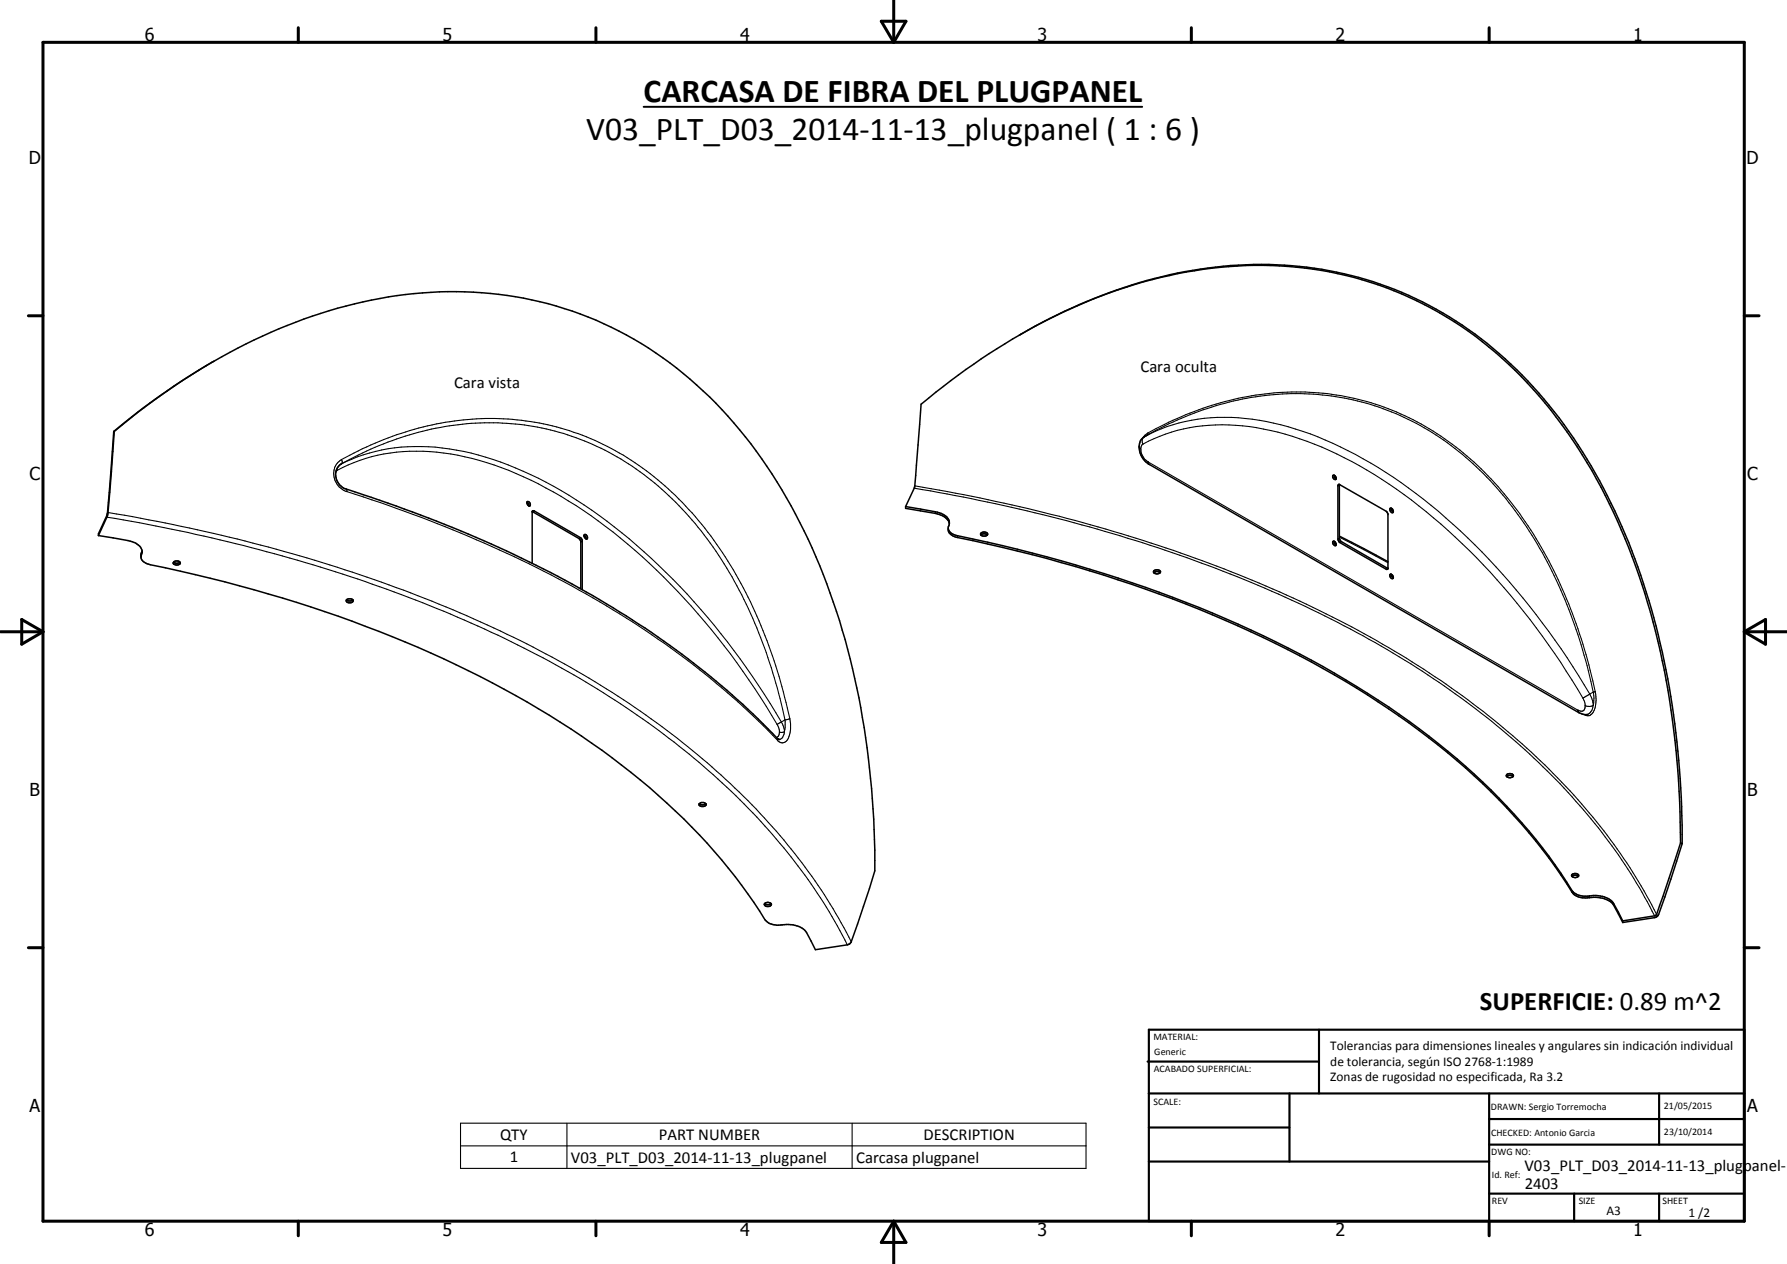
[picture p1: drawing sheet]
<svg xmlns="http://www.w3.org/2000/svg" width="420mm" height="297mm" viewBox="0 0 420 297" stroke-linecap="round" stroke-linejoin="round" font-family="sans-serif">
<g fill="none" stroke="#000" stroke-width=".35">
<path d="M246.8 74.8l-7.2 4M248.6 74a109.6 109.6 0 0 1 49.8-11.9 84.6 84.6 0 0 1 60.8 27.4 123.2 123.2 0 0 1 25.9 43.7 190.2 190.2 0 0 1 10.4 65M44.7 88.3a166.6 166.6 0 0 0-17.8 13.1M46.6 87.1a118.7 118.7 0 0 1 52.7-18.3 85 85 0 0 1 70.4 27.5 124.6 124.6 0 0 1 27 47.4 191.3 191.3 0 0 1 9 60.9l-4.1 12.6-1.5 4.2-.3 .4-.6 .2-7.5 1.2-2.1-4a5.1 5.1 0 0 0-4.7-1.9h-1M50.2 84.9a169.2 169.2 0 0 0-23.5 16.5M26.7 101.4h.2M26.7 101.4l-1.5 19.5-2.1 4.5v.5M26.9 101.4l-1.6 19.6-2.2 4.9M80.3 109a3.3 3.3 0 0 0-1.3 3.3 3.3 3.3 0 0 0 2.4 2.6 291.7 291.7 0 0 1 62.7 27.9 192.3 192.3 0 0 1 39 30.9l.2 .1M123.9 118.1l.3 .3 .2 .5M124 117.9a.66 .66 0 0 1 .6 .3 .66 .66 0 0 1-.1 .7l-.5-.3-.1-.3zM212.9 119l7.5 1.4a2.91 2.91 0 0 1 2.8 2.6l-.2 .6a1.96 1.96 0 0 0 1.8 2.6 304.1 304.1 0 0 1 83.5 29.4 183 183 0 0 1 46 34.3 128.3 128.3 0 0 1 15.7 20.3 4.7 4.7 0 0 0 3.7 .7 5.7 5.7 0 0 1 5.7 1.9l2.1 4"/>
<path d="M212.9 119v.5l7 1.1a3.6 3.6 0 0 1 3.3 2.5M212.9 119l2.1-4.5 1.6-19.5a146.9 146.9 0 0 1 46.4-26.9 97.4 97.4 0 0 1 49.6-4.2 87.1 87.1 0 0 1 52 32.5 137.7 137.7 0 0 1 24.6 52 205.2 205.2 0 0 1 5.9 49.7M269.8 102.2a3.4 3.4 0 0 0-1.4 5.1 4.7 4.7 0 0 0 1.9 1.9l100.9 58.3 1 .4h1M313.4 111.7a.6 .6 0 0 1 .6 .3 .6 .6 0 0 1 0 .7 .69 .69 0 0 1-.6-1zM313.7 111.7v.3l.4 .5M314.7 113.9l.2-.1 11.2 6.6 .2 .4v12.9l-.4 .1-11.1-6.5-.2-.6zM314.9 113.8v12.7l.3 .6 11.1 6.5M326.8 119.5a.57 .57 0 0 1 .7 .3 .57 .57 0 0 1-.2 .7l-.5-.5zM327.1 119.4l.1 .5 .4 .4M23.1 125.9l3.5 .5a11.1 11.1 0 0 1 5.6 1.5 2.11 2.11 0 0 1 .9 3 2.32 2.32 0 0 0 2.2 1.8 302.2 302.2 0 0 1 80.5 27.8 194.3 194.3 0 0 1 45 31.9 138.2 138.2 0 0 1 19.4 24.1 4.4 4.4 0 0 0 3.6 .8M33.4 129.5l-.3 1.4M40.8 132.1a1.26 1.26 0 0 0 1.5 0"/>
<path d="M40.8 132.1a.85 .85 0 0 1 .9-.3 .85 .85 0 0 1 .7 .7 1.08 1.08 0 0 1-1.7-.2zM125.1 120.2l.5-.1 10.8 6.2 .4 .4 .1 .3v11.6M125.1 120.2l11 6.3 .3 .4 .2 .3v11.2M125.1 120.2v12.2M137.3 125.9l.4 .3 .1 .4M137.4 125.6a.64 .64 0 0 1 .6 .4 .64 .64 0 0 1 0 .7l-.6-.5zM223 124.3a2.45 2.45 0 0 0 2.2 1.6 299.8 299.8 0 0 1 85.9 30.7 178.9 178.9 0 0 1 43.2 32.9 125.9 125.9 0 0 1 15.7 20.3 5.7 5.7 0 0 0 4.7 .6 5.2 5.2 0 0 1 4.7 2l2.1 4M230.6 125.7a1.12 1.12 0 0 1 1.5 0M230.7 125.3a.88 .88 0 0 1 .8-.3 .88 .88 0 0 1 .7 .6 .91 .91 0 0 1-.9 .4 .91 .91 0 0 1-.7-.6zM271.3 134.6a1.06 1.06 0 0 1 1.5 0M271.4 134a.89 .89 0 0 1 1.4 .5 .91 .91 0 0 1-.9 .4 .91 .91 0 0 1-.7-.7zM313.5 127.2a.69 .69 0 0 1 .5 1l-.5-.3a.5 .5 0 0 1 0-.7z"/>
<path d="M313.7 127.2l.1 .5 .3 .3M314.9 126l11.4 6M326.8 135a.61 .61 0 0 1 .7 .3 .61 .61 0 0 1-.1 .7 .72 .72 0 0 1-.6-1zM327.1 135l.1 .4 .4 .4M81.5 140.9l-.1 .3a.94 .94 0 0 0 1.6 .1v-.4M81.5 140.9l.5-.2 1 .2M81.5 141l.4 .2h.6l.5-.2M164.4 188.9a.95 .95 0 0 1 1.6 .3 .94 .94 0 0 1-1.6-.3zM164.4 188.8a1.12 1.12 0 0 0 1.5 0M354.2 182.5a1.11 1.11 0 0 1 1.6 0M354.3 182a.88 .88 0 0 1 .9-.2 .88 .88 0 0 1 .6 .6 .91 .91 0 0 1-.9 .4 .91 .91 0 0 1-.7-.6zM395.1 198.1l.4 .1"/>
<path d="M395.1 198.1l-5.7 16.9-.4 .2-7.5 1.2M395.5 198.2l-4.1 12.6-1.7 4.5-.7 .3-7.5 1.2M179.8 212.3a1.14 1.14 0 0 0 1.5 0M179.8 212.3a.89 .89 0 0 1 1.5 .3 .89 .89 0 0 1-.8 .5 .89 .89 0 0 1-.8-.7zM183.8 217.3h.1M369.5 205.6a.94 .94 0 0 1 1.7 .3 .94 .94 0 0 1-1.7-.3zM369.6 206l.6-.3 .9 .3M381.5 216.4v.4"/>
</g>
<g fill="none" stroke="#000" stroke-width=".25">
<path d="M79.2 110.2l.1 .3M79.3 110.5l-.3 .3M79.3 110.5a40.7 40.7 0 0 1 26.7-3.8 75.3 75.3 0 0 1 27.6 11 137.2 137.2 0 0 1 35.2 32.2l3 3.8 5.6 8.1 5.3 8.4M80 109.2a40.9 40.9 0 0 1 25.7-3.7 77.1 77.1 0 0 1 28.1 10.9 148 148 0 0 1 41.7 40.5l4.2 6.3 4 6.5M80.3 109h.1M80.3 108l.2 .4-.2 .6M80.3 108a4.1 4.1 0 0 0 .2 7l1.1 .5M80.3 108a70.4 70.4 0 0 1 42.3-9.2 58.6 58.6 0 0 1 18.3 5.2 70.3 70.3 0 0 1 26.3 22 113.7 113.7 0 0 1 18.5 42.9M80.3 109a70.6 70.6 0 0 1 39.9-9.4 60.1 60.1 0 0 1 28.5 10 81 81 0 0 1 26.8 32.4 118.3 118.3 0 0 1 9.1 27.2M81.4 114.9l.2 .6M81.6 115.5a342.5 342.5 0 0 1 32.3 12.1l7.1 3.3a218.3 218.3 0 0 1 52.6 34.1l5.9 5.6 3.3 3.4M215 114.7l11.5 2.1a337.4 337.4 0 0 1 88 29.5l7.4 3.9a206.9 206.9 0 0 1 21.5 13.8 157.2 157.2 0 0 1 38.6 39.1l3.4 5.5 3.6 6.6"/>
<path d="M215.1 114.2a357.7 357.7 0 0 1 89 26.3 220.2 220.2 0 0 1 45.8 27.6 144.7 144.7 0 0 1 37.9 43.4l1.7 3.4M267.8 104.9l.4 .6M268.2 105.5a3.5 3.5 0 0 0 1.4 2.7l.3 .3M268.8 104.4a42.2 42.2 0 0 1 30-3.2 89.8 89.8 0 0 1 34.8 17.7 161.7 161.7 0 0 1 38.6 45.2M268.8 104.4l-.3 .2-.3 .9M269 102.7h.1M269.1 102.7l-.5 .7 .2 1M269.1 102.7a41.3 41.3 0 0 1 27-3.9 82.8 82.8 0 0 1 31.5 13.4 152.9 152.9 0 0 1 39.5 40.3l6.7 10.6M269.9 101.8l-1.3 1.1M269.9 101.8a81.2 81.2 0 0 1 13-5.9l3.1-.9a62.6 62.6 0 0 1 9.3-2.2 61.6 61.6 0 0 1 27.1 1.9 63.8 63.8 0 0 1 28.2 17.9 99.2 99.2 0 0 1 21.9 40l2.6 9.9M269.9 101.8v.4M269.9 102.2a69.5 69.5 0 0 1 43.1-9.2 62.7 62.7 0 0 1 38.9 21.6 103.1 103.1 0 0 1 21.6 43l1.2 5.4a7.8 7.8 0 0 1-.6 4.2l-.4 .4-.5 .3"/>
<path d="M269.9 108.5v.4l.4 .3M269.9 108.5l.1 .1M269.9 102.2h-.1M269.9 102.2l-.8 .5M270 108.6l.2 .5M270 108.6l101 58.3M314.9 114l-.3 .2M25.1 121.5a376.7 376.7 0 0 1 59 14.6 292.5 292.5 0 0 1 45.1 19.3 210.6 210.6 0 0 1 20.6 12.7l7.5 5.4a159.9 159.9 0 0 1 17.7 15.5l3 3a155.1 155.1 0 0 1 11.2 13.6 117.5 117.5 0 0 1 10 16.4M25.4 120.4a383.7 383.7 0 0 1 60.9 15.2 260.6 260.6 0 0 1 63 30.6 163.4 163.4 0 0 1 41.6 39.7l5 7.6 4.2 7.8M33.2 130v.4M33.3 130v.4M125.6 120.1l-.3 .2"/>
<path d="M136.4 126.3l-.3 .2M136.9 127.2l-.3 .2M219.9 120.3v.3M225.2 125.9v.4M314.9 126.5l-.3 .2M314.9 126.2l11.4 6M315.4 127.3l-.4 .2M326.3 133.6l-.4 .2M182.7 170.2a2.17 2.17 0 0 1 0 3l-.1 .1M182.7 173.5l.1 .5M183.7 169.7l-1 .5M183.7 169.7l.7 1.9"/>
<path d="M184.4 171.6v.4h-.1h-1.1M184.5 171.6a2.05 2.05 0 0 1-1.2 2.2M184.6 169.2l-.1 2.4M184.6 169.2l-.9 .5M185.7 168.9l.1 .9a6.8 6.8 0 0 1-.6 4 1.37 1.37 0 0 1-2.4 .2M185.7 168.9l-1.1 .3M371 166.9h.1M371 166.9l.2 .6M371 166.9l.3 .6M372.2 164.1a2.73 2.73 0 0 1 .2 2.8l-.7 .2-.7-.2M373.8 163.1l.6 1.5a1.07 1.07 0 0 1 0 1.3l-.7 .1-1-.2M373.8 163.1l-1.6 1"/>
<path d="M375.1 162.5a6.6 6.6 0 0 1-.9 5.4 1.2 1.2 0 0 1-1.7 0M375.1 162.5l-1.3 .6M369.6 209.3v.4M373.7 210.6v.3M379.4 212.4v.4M108.3 263.9h147v10.7h-147zM108.3 269.3h147M133.3 263.9v10.7M200.4 263.9v10.7"/>
</g>
<path d="M151.3 25.1h117.3" fill="none" stroke="#000" stroke-width=".46"/>
<g fill="none" stroke="#000" stroke-width=".71">
<path d="M10.1 9.9h400v277.1h-400zM70.1 6.5v3.4M140.1 6.5v3.4M207.2 5h5.8l-2.9 4.9zM210.1 0v9.9M280.1 6.5v3.4M350.1 6.5v3.4M6.7 74.2h3.4M410.1 74.2h3.5M.1 148.5h10M5.1 145.6l5 2.9-5 2.9zM410.1 148.5h10"/>
<path d="M410.1 148.5l5-2.9v5.8zM6.7 222.7h3.4M410.1 222.7h3.5M70.1 287v3.4M140.1 287v3.4M210.1 287v10M210.1 287l2.9 5h-5.8zM280.1 287v3.4M350.1 287v3.4"/>
</g>
<g fill="none" stroke="#000" stroke-width=".51">
<path d="M269.8 249.5h40.3M270.1 242h140v45h-140zM270.1 257h140M303.2 257v16M310.1 242v15M350.1 257v30M390.1 257v12M270.1 265h33.1M270.1 273h80M350.1 269h60M350.1 263h60M350.1 280.5h60"/>
<path d="M370.1 280.5v6.5M390.1 280.5v6.5"/>
</g>
<g font-size="7.9">
<text x="151.3" y="24">CARCASA DE FIBRA DEL PLUGPANEL</text>
<text x="137.8" y="33">V03_PLT_D03_2014-11-13_plugpanel ( 1 : 6 )</text>
</g>
<text font-size="6.3" x="348" y="237.4">SUPERFICIE: 0.89 m^2</text>
<g font-size="4.2">
<text x="34" y="9.6">6</text>
<text x="104" y="9.6">5</text>
<text x="174" y="9.6">4</text>
<text x="244" y="9.6">3</text>
<text x="314" y="9.6">2</text>
<text x="384" y="9.6">1</text>
<text x="6.8" y="38.7">D</text>
<text x="410.6" y="38.7">D</text>
<text x="7" y="112.9">C</text>
<text x="410.8" y="112.9">C</text>
<text x="7" y="187.1">B</text>
<text x="410.8" y="187.1">B</text>
<text x="7" y="261.4">A</text>
<text x="410.8" y="261.4">A</text>
<text x="34" y="290.4">6</text>
<text x="104" y="290.4">5</text>
<text x="174" y="290.4">4</text>
<text x="244" y="290.4">3</text>
<text x="314" y="290.4">2</text>
<text x="384" y="290.4">1</text>
</g>
<g font-size="3.9">
<text x="268.1" y="87.5">Cara oculta</text>
<text x="106.8" y="91.3">Cara vista</text>
<text x="117.6" y="267.9">QTY</text>
<text x="154.9" y="267.9">PART NUMBER</text>
<text x="217.1" y="267.9">DESCRIPTION</text>
<text x="119.8" y="273.2">1</text>
<text x="134.2" y="273.3">V03_PLT_D03_2014-11-13_plugpanel</text>
<text x="201.3" y="273.3">Carcasa plugpanel</text>
<text x="358.5" y="275.1">V03_PLT_D03_2014-11-13_plugpanel-F</text>
<text x="358.5" y="279.4">2403</text>
</g>
<g font-size="3.1">
<text x="312.7" y="246.8">Tolerancias para dimensiones lineales y angulares sin indicación individual</text>
<text x="312.7" y="250.4">de tolerancia, según ISO 2768-1:1989</text>
<text x="312.7" y="254">Zonas de rugosidad no especificada, Ra 3.2</text>
<text x="377.7" y="285.6">A3</text>
<text x="397" y="285.9">1 /2</text>
</g>
<g font-size="2.4">
<text x="271.2" y="244.4">MATERIAL:</text>
<text x="271.3" y="252">ACABADO SUPERFICIAL:</text>
<text x="271.4" y="247.9">Generic</text>
<text x="271.2" y="259.7">SCALE:</text>
<text x="350.6" y="260.8">DRAWN: Sergio Torremocha</text>
<text x="391.2" y="260.6">21/05/2015</text>
<text x="350.6" y="267">CHECKED: Antonio Garcia</text>
<text x="391.2" y="266.7">23/10/2014</text>
<text x="350.6" y="271.4">DWG NO:</text>
<text x="350.8" y="276.9">Id. Ref:</text>
<text x="350.8" y="282.8">REV</text>
<text x="371.2" y="282.9">SIZE</text>
<text x="390.9" y="282.9">SHEET</text>
</g>
</svg>
